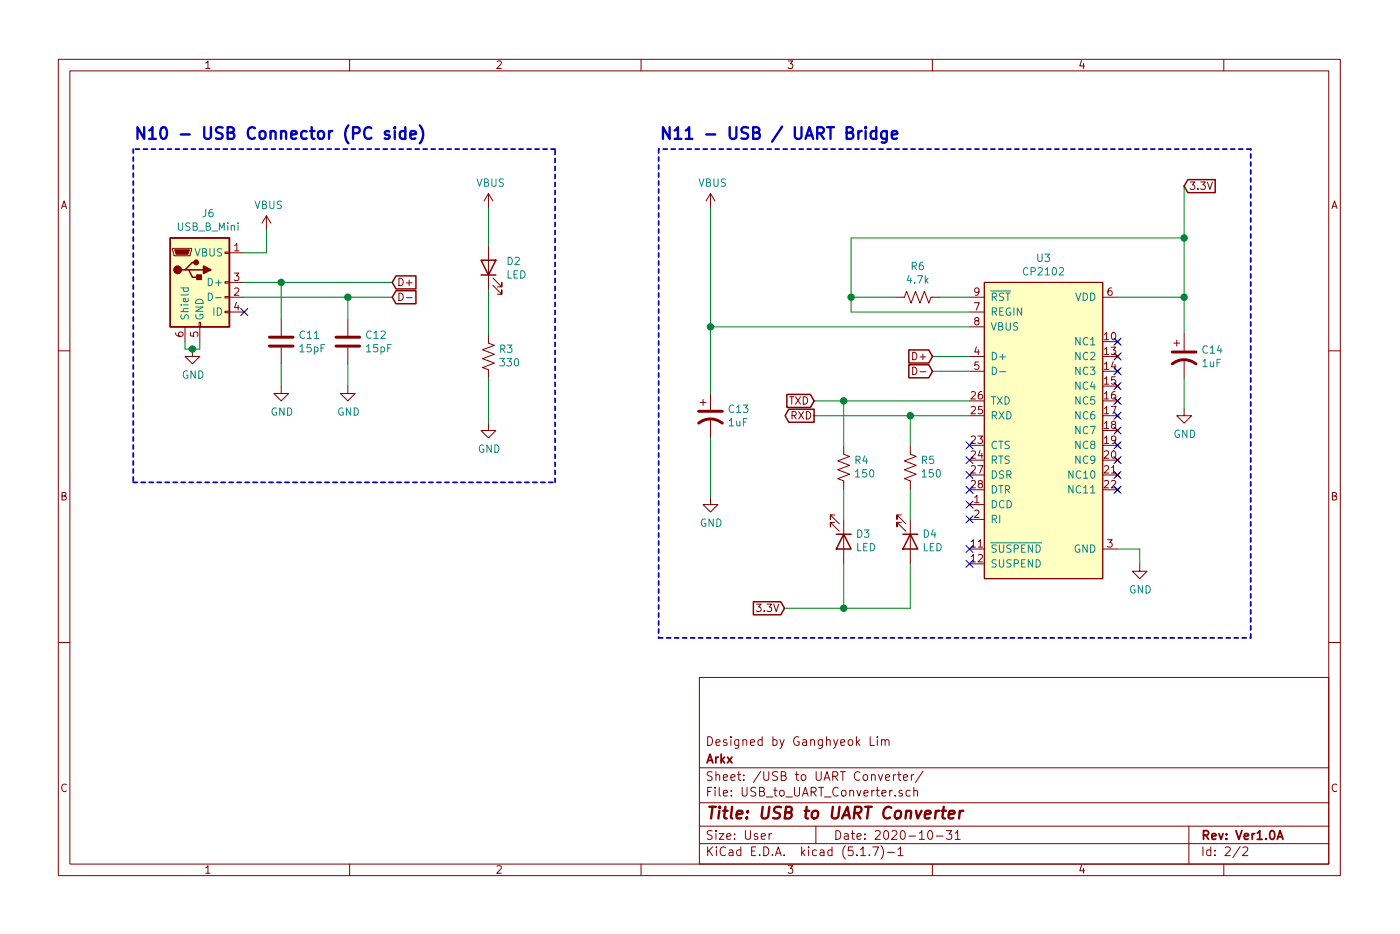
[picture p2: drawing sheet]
EESchema Schematic File Version 4
EELAYER 30 0
EELAYER END
$Descr User 9449 6299
encoding utf-8
Sheet 2 2
Title "USB to UART Converter"
Date "2020-10-31"
Rev "Ver1.0A"
Comp "Arkx"
Comment1 "Designed by Ganghyeok Lim"
Comment2 ""
Comment3 ""
Comment4 ""
$EndDescr
$Comp
L Connector:USB_B_Mini J6
U 1 1
P 1350 1900
F 0 "J6" H 1407 2367 50  0000 C CNN
F 1 "USB_B_Mini" H 1407 2276 50  0000 C CNN
F 2 "Connector_USB:USB_Mini-B_Lumberg_2486_01_Horizontal" H 1500 1850 50  0001 C CNN
F 3 "~" H 1500 1850 50  0001 C CNN
	1    1350 1900
	1    0    0    -1  
$EndComp
Wire Wire Line
	1250 2300 1250 2350
Wire Wire Line
	1250 2350 1300 2350
Wire Wire Line
	1350 2350 1350 2300
$Comp
L power:GND #PWR013
U 1 1
P 1300 2350
F 0 "#PWR013" H 1300 2100 50  0001 C CNN
F 1 "GND" H 1305 2177 50  0000 C CNN
F 2 "" H 1300 2350 50  0001 C CNN
F 3 "" H 1300 2350 50  0001 C CNN
	1    1300 2350
	1    0    0    -1  
$EndComp
Connection ~ 1300 2350
Wire Wire Line
	1300 2350 1350 2350
NoConn ~ 1650 2100
$Comp
L power:VBUS #PWR014
U 1 1
P 1800 1550
F 0 "#PWR014" H 1800 1400 50  0001 C CNN
F 1 "VBUS" H 1815 1723 50  0000 C CNN
F 2 "" H 1800 1550 50  0001 C CNN
F 3 "" H 1800 1550 50  0001 C CNN
	1    1800 1550
	1    0    0    -1  
$EndComp
Wire Wire Line
	1650 1700 1800 1700
Wire Wire Line
	1800 1550 1800 1700
Wire Wire Line
	1650 1900 1900 1900
$Comp
L Device:C C11
U 1 1
P 1900 2300
F 0 "C11" H 2015 2346 50  0000 L CNN
F 1 "15pF" H 2015 2255 50  0000 L CNN
F 2 "Capacitor_SMD:C_1206_3216Metric_Pad1.33x1.80mm_HandSolder" H 1938 2150 50  0001 C CNN
F 3 "~" H 1900 2300 50  0001 C CNN
	1    1900 2300
	1    0    0    -1  
$EndComp
$Comp
L Device:C C12
U 1 1
P 2350 2300
F 0 "C12" H 2465 2346 50  0000 L CNN
F 1 "15pF" H 2465 2255 50  0000 L CNN
F 2 "Capacitor_SMD:C_1206_3216Metric_Pad1.33x1.80mm_HandSolder" H 2388 2150 50  0001 C CNN
F 3 "~" H 2350 2300 50  0001 C CNN
	1    2350 2300
	1    0    0    -1  
$EndComp
Wire Wire Line
	1900 2150 1900 1900
Wire Wire Line
	2350 2150 2350 2000
$Comp
L power:GND #PWR015
U 1 1
P 1900 2600
F 0 "#PWR015" H 1900 2350 50  0001 C CNN
F 1 "GND" H 1905 2427 50  0000 C CNN
F 2 "" H 1900 2600 50  0001 C CNN
F 3 "" H 1900 2600 50  0001 C CNN
	1    1900 2600
	1    0    0    -1  
$EndComp
$Comp
L power:GND #PWR016
U 1 1
P 2350 2600
F 0 "#PWR016" H 2350 2350 50  0001 C CNN
F 1 "GND" H 2355 2427 50  0000 C CNN
F 2 "" H 2350 2600 50  0001 C CNN
F 3 "" H 2350 2600 50  0001 C CNN
	1    2350 2600
	1    0    0    -1  
$EndComp
Wire Wire Line
	1900 1900 2650 1900
Connection ~ 1900 1900
Wire Wire Line
	1900 2450 1900 2600
Wire Wire Line
	2350 2450 2350 2600
Text GLabel 2650 1900 2    50   BiDi ~ 0
D+
Text GLabel 2650 2000 2    50   BiDi ~ 0
D-
$Comp
L power:VBUS #PWR017
U 1 1
P 3300 1400
F 0 "#PWR017" H 3300 1250 50  0001 C CNN
F 1 "VBUS" H 3315 1573 50  0000 C CNN
F 2 "" H 3300 1400 50  0001 C CNN
F 3 "" H 3300 1400 50  0001 C CNN
	1    3300 1400
	1    0    0    -1  
$EndComp
$Comp
L Device:LED D2
U 1 1
P 3300 1800
F 0 "D2" V 3339 1682 50  0000 R CNN
F 1 "LED" V 3248 1682 50  0000 R CNN
F 2 "LED_SMD:LED_1206_3216Metric_Pad1.42x1.75mm_HandSolder" H 3300 1800 50  0001 C CNN
F 3 "~" H 3300 1800 50  0001 C CNN
	1    3300 1800
	0    -1   -1   0   
$EndComp
$Comp
L Device:R_US R3
U 1 1
P 3300 2400
F 0 "R3" H 3232 2354 50  0000 R CNN
F 1 "330" H 3232 2445 50  0000 R CNN
F 2 "Resistor_SMD:R_1206_3216Metric_Pad1.30x1.75mm_HandSolder" V 3340 2390 50  0001 C CNN
F 3 "~" H 3300 2400 50  0001 C CNN
	1    3300 2400
	-1   0    0    1   
$EndComp
$Comp
L power:GND #PWR018
U 1 1
P 3300 2850
F 0 "#PWR018" H 3300 2600 50  0001 C CNN
F 1 "GND" H 3305 2677 50  0000 C CNN
F 2 "" H 3300 2850 50  0001 C CNN
F 3 "" H 3300 2850 50  0001 C CNN
	1    3300 2850
	1    0    0    -1  
$EndComp
Wire Wire Line
	3300 1400 3300 1650
Wire Wire Line
	3300 1950 3300 2250
Wire Wire Line
	3300 2550 3300 2850
$Comp
L My_Libraries:CP2102 U3
U 1 1
P 7050 2900
F 0 "U3" H 7050 4065 50  0000 C CNN
F 1 "CP2102" H 7050 3974 50  0000 C CNN
F 2 "My_Libraries:VFQFN-28-1EP_5x5mm_HandSolder" H 7000 3150 50  0001 C CNN
F 3 "" H 7000 3150 50  0001 C CNN
	1    7050 2900
	1    0    0    -1  
$EndComp
$Comp
L power:VBUS #PWR019
U 1 1
P 4800 1400
F 0 "#PWR019" H 4800 1250 50  0001 C CNN
F 1 "VBUS" H 4815 1573 50  0000 C CNN
F 2 "" H 4800 1400 50  0001 C CNN
F 3 "" H 4800 1400 50  0001 C CNN
	1    4800 1400
	1    0    0    -1  
$EndComp
$Comp
L Device:R_US R6
U 1 1
P 6200 2000
F 0 "R6" V 6405 2000 50  0000 C CNN
F 1 "4.7k" V 6314 2000 50  0000 C CNN
F 2 "Resistor_SMD:R_1206_3216Metric_Pad1.30x1.75mm_HandSolder" V 6240 1990 50  0001 C CNN
F 3 "~" H 6200 2000 50  0001 C CNN
	1    6200 2000
	0    -1   -1   0   
$EndComp
Wire Wire Line
	5750 2000 5750 1600
Wire Wire Line
	7550 2000 8000 2000
Text GLabel 8000 1250 2    50   Input ~ 0
3.3V
$Comp
L Device:CP1 C14
U 1 1
P 8000 2400
F 0 "C14" H 8115 2446 50  0000 L CNN
F 1 "1uF" H 8115 2355 50  0000 L CNN
F 2 "Capacitor_Tantalum_SMD:CP_EIA-3216-18_Kemet-A_Pad1.58x1.35mm_HandSolder" H 8000 2400 50  0001 C CNN
F 3 "~" H 8000 2400 50  0001 C CNN
	1    8000 2400
	1    0    0    -1  
$EndComp
$Comp
L Device:CP1 C13
U 1 1
P 4800 2800
F 0 "C13" H 4915 2846 50  0000 L CNN
F 1 "1uF" H 4915 2755 50  0000 L CNN
F 2 "Capacitor_Tantalum_SMD:CP_EIA-3216-18_Kemet-A_Pad1.58x1.35mm_HandSolder" H 4800 2800 50  0001 C CNN
F 3 "~" H 4800 2800 50  0001 C CNN
	1    4800 2800
	1    0    0    -1  
$EndComp
$Comp
L Device:LED D3
U 1 1
P 5700 3650
F 0 "D3" V 5647 3730 50  0000 L CNN
F 1 "LED" V 5738 3730 50  0000 L CNN
F 2 "LED_SMD:LED_1206_3216Metric_Pad1.42x1.75mm_HandSolder" H 5700 3650 50  0001 C CNN
F 3 "~" H 5700 3650 50  0001 C CNN
	1    5700 3650
	0    1    1    0   
$EndComp
$Comp
L Device:LED D4
U 1 1
P 6150 3650
F 0 "D4" V 6097 3730 50  0000 L CNN
F 1 "LED" V 6188 3730 50  0000 L CNN
F 2 "LED_SMD:LED_1206_3216Metric_Pad1.42x1.75mm_HandSolder" H 6150 3650 50  0001 C CNN
F 3 "~" H 6150 3650 50  0001 C CNN
	1    6150 3650
	0    1    1    0   
$EndComp
$Comp
L Device:R_US R4
U 1 1
P 5700 3150
F 0 "R4" H 5632 3104 50  0000 R CNN
F 1 "150" H 5632 3195 50  0000 R CNN
F 2 "Resistor_SMD:R_1206_3216Metric_Pad1.30x1.75mm_HandSolder" V 5740 3140 50  0001 C CNN
F 3 "~" H 5700 3150 50  0001 C CNN
	1    5700 3150
	-1   0    0    1   
$EndComp
$Comp
L Device:R_US R5
U 1 1
P 6150 3150
F 0 "R5" H 6082 3104 50  0000 R CNN
F 1 "150" H 6082 3195 50  0000 R CNN
F 2 "Resistor_SMD:R_1206_3216Metric_Pad1.30x1.75mm_HandSolder" V 6190 3140 50  0001 C CNN
F 3 "~" H 6150 3150 50  0001 C CNN
	1    6150 3150
	-1   0    0    1   
$EndComp
Wire Wire Line
	7550 3700 7700 3700
Wire Wire Line
	7700 3700 7700 3800
$Comp
L power:GND #PWR021
U 1 1
P 7700 3800
F 0 "#PWR021" H 7700 3550 50  0001 C CNN
F 1 "GND" H 7705 3627 50  0000 C CNN
F 2 "" H 7700 3800 50  0001 C CNN
F 3 "" H 7700 3800 50  0001 C CNN
	1    7700 3800
	1    0    0    -1  
$EndComp
NoConn ~ 6550 3000
NoConn ~ 6550 3100
NoConn ~ 6550 3200
NoConn ~ 6550 3300
NoConn ~ 6550 3400
NoConn ~ 6550 3500
NoConn ~ 6550 3700
NoConn ~ 6550 3800
NoConn ~ 7550 2300
NoConn ~ 7550 2400
NoConn ~ 7550 2500
NoConn ~ 7550 2600
NoConn ~ 7550 2700
NoConn ~ 7550 2800
NoConn ~ 7550 2900
NoConn ~ 7550 3000
NoConn ~ 7550 3100
NoConn ~ 7550 3200
NoConn ~ 7550 3300
Wire Wire Line
	5750 2100 5750 2000
Connection ~ 5750 2000
Wire Wire Line
	6550 2700 5700 2700
Wire Wire Line
	6550 2800 6150 2800
Connection ~ 5700 2700
Wire Wire Line
	5700 2700 5500 2700
Connection ~ 6150 2800
Wire Wire Line
	6150 2800 5500 2800
Wire Wire Line
	5700 2700 5700 3000
Wire Wire Line
	6150 2800 6150 3000
Wire Wire Line
	5700 3300 5700 3500
Wire Wire Line
	6150 3300 6150 3500
Wire Wire Line
	5700 3800 5700 4100
Wire Wire Line
	5700 4100 6150 4100
Wire Wire Line
	6150 4100 6150 3800
Text GLabel 5300 4100 0    50   Input ~ 0
3.3V
Wire Wire Line
	5300 4100 5700 4100
Connection ~ 5700 4100
Wire Wire Line
	6550 2200 4800 2200
Wire Wire Line
	4800 2200 4800 1400
$Comp
L power:GND #PWR020
U 1 1
P 4800 3350
F 0 "#PWR020" H 4800 3100 50  0001 C CNN
F 1 "GND" H 4805 3177 50  0000 C CNN
F 2 "" H 4800 3350 50  0001 C CNN
F 3 "" H 4800 3350 50  0001 C CNN
	1    4800 3350
	1    0    0    -1  
$EndComp
Wire Wire Line
	4800 2650 4800 2200
Connection ~ 4800 2200
Wire Wire Line
	4800 2950 4800 3350
Wire Wire Line
	8000 2250 8000 2000
Connection ~ 8000 2000
$Comp
L power:GND #PWR022
U 1 1
P 8000 2750
F 0 "#PWR022" H 8000 2500 50  0001 C CNN
F 1 "GND" H 8005 2577 50  0000 C CNN
F 2 "" H 8000 2750 50  0001 C CNN
F 3 "" H 8000 2750 50  0001 C CNN
	1    8000 2750
	1    0    0    -1  
$EndComp
Wire Wire Line
	8000 2550 8000 2750
Wire Wire Line
	6350 2000 6550 2000
Wire Wire Line
	8000 1250 8000 1600
Wire Wire Line
	5750 2000 6050 2000
Wire Wire Line
	5750 2100 6550 2100
Wire Wire Line
	5750 1600 8000 1600
Connection ~ 8000 1600
Wire Wire Line
	8000 1600 8000 2000
Connection ~ 2350 2000
Wire Wire Line
	2350 2000 2650 2000
Wire Wire Line
	1650 2000 2350 2000
Wire Wire Line
	6550 2400 6300 2400
Wire Wire Line
	6550 2500 6300 2500
Text GLabel 6300 2400 0    50   BiDi ~ 0
D+
Text GLabel 6300 2500 0    50   BiDi ~ 0
D-
Text GLabel 5500 2700 0    50   Input ~ 0
TXD
Text GLabel 5500 2800 0    50   Output ~ 0
RXD
Wire Notes Line width 12
	900  1000 900  3250
Wire Notes Line width 12
	900  3250 3750 3250
Wire Notes Line width 12
	3750 3250 3750 1000
Wire Notes Line width 12
	3750 1000 900  1000
Wire Notes Line width 12
	4450 1000 4450 4300
Wire Notes Line width 12
	4450 4300 8450 4300
Wire Notes Line width 12
	8450 4300 8450 1000
Wire Notes Line width 12
	8450 1000 4450 1000
Text Notes 900  950  0    79   ~ 16
N10 - USB Connector (PC side)
Text Notes 4450 950  0    79   ~ 16
N11 - USB / UART Bridge
$EndSCHEMATC
